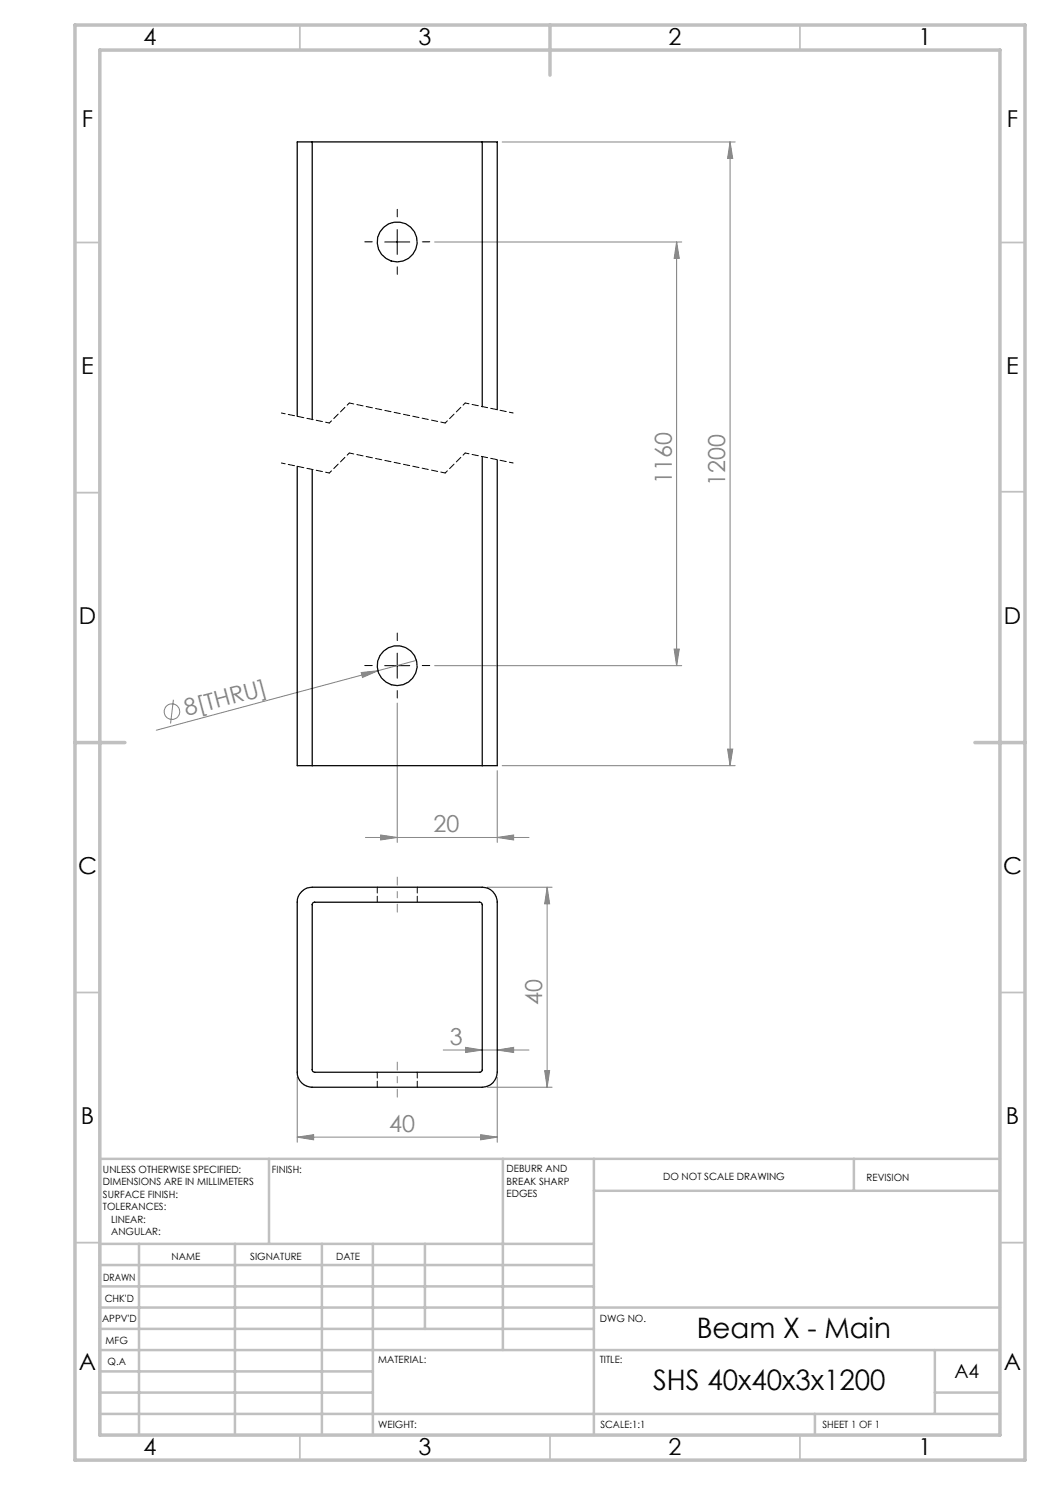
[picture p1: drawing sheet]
<svg xmlns="http://www.w3.org/2000/svg" width="210mm" height="297mm" viewBox="0 0 210 297" stroke-linecap="round" stroke-linejoin="round" font-family="sans-serif">
<g fill="none" stroke="#808080" stroke-width=".2">
<path d="M100.4 28.4h46.6M146 28.4l.5 3.3h-1zM146 28.4v124.7M86.9 48.4h49.4M135.3 48.4l.6 3.3h-1.1zM135.3 48.4v84.7M34.7 139.9l-.6 4.8M72.2 134.5l3.4-.3-3.1 1.3zM83.3 132.1l-52 13.9M86.9 133.1h49.4M134.8 129.8h1.1l-.6 3.3zM79.4 140.6v27.9"/>
<path d="M99.4 154.1v14.4M100.4 153.1h46.6M145.5 149.8h1l-.5 3.3zM73.1 167.5h32.7M76.1 167l3.3 .5-3.3 .5zM97.4 177.4h13M99.4 167.5l3.3-.5v1zM109.4 177.4v40M109.4 177.4l.5 3.4h-1zM59.4 215.4v13.1M88.7 210h17.1M93.1 209.5l3.3 .5-3.3 .5z"/>
<path d="M97.4 217.4h13M99.4 210l3.3-.5v1zM99.4 215.4v13.1M108.9 214.1h1l-.5 3.3zM59.4 227.4l3.3-.5v1.1zM59.4 227.4h40M96.1 226.9l3.3 .5-3.3 .6z"/>
<circle cx="34.4" cy="142.3" r="1.55"/>
</g>
<path d="M74.5 48.4h-1.5M79.5 43.4v-1.5M79.5 53.4v1.5M84.5 48.4h1.5M74.5 133.1h-1.5M79.5 128.1v-1.5M79.5 138.1v1.5M84.5 133.1h1.5" fill="none" stroke="#000" stroke-width=".2" stroke-dasharray="15.2 1.3 1.3 1.3"/>
<path d="M76.9 48.4h5.1M79.4 45.9v5M76.9 133.1h5.1M79.4 130.6v5" fill="none" stroke="#000" stroke-width=".2"/>
<path d="M65.9 94.6l-9.6-2M65.9 84.6l-9.6-2M102.6 92.6l-9.6-2M102.6 82.6l-9.6-2" fill="none" stroke="#000" stroke-width=".2" stroke-dasharray="1.3 .6" stroke-dashoffset=".5"/>
<path d="M69.9 90.6l-4 4M69.9 80.6l-4 4M93 90.6l-4 4M93 80.6l-4 4" fill="none" stroke="#000" stroke-width=".2" stroke-dasharray="1.3 .6" stroke-dashoffset=".7"/>
<path d="M89 94.6l-19.1-4M89 84.6l-19.1-4" fill="none" stroke="#000" stroke-width=".2" stroke-dasharray="1.3 .6" stroke-dashoffset=".4"/>
<path d="M79.5 182.4v-7M79.5 219.4v-7" fill="none" stroke="#808080" stroke-width=".2" stroke-dasharray="15.2 1.3 1.3 1.3" stroke-dashoffset="13.6"/>
<g fill="none" stroke="#c0c0c0" stroke-width=".35">
<path d="M60 5v5M160 5v5M15 48.5h5M200 48.5h5M15 98.5h5M200 98.4h5M15 198.5h5M200 198.5h5M15 248.5h5M200 248.5h5M60 287v5M110 287v5"/>
<path d="M160 287v5"/>
</g>
<g fill="none" stroke="#c0c0c0" stroke-width=".5">
<path d="M53.8 231.8v17M100.6 231.8v38.2M118.8 231.8v55.2M118.8 238.2h81.2M170.8 231.8v6.4M200 231.8h-180v55.2M20 248.8h98.8M20 257.3h98.8M20 253h98.8M27.8 248.8v38.2M47 248.8v38.2M64.4 248.8v38.2"/>
<path d="M74.6 248.8v38.2M85 248.8v17M20 265.8h98.8M20 261.5h180M20 278.5h54.6M20 274.3h54.6M20 270h180M187 278.5h13M187 270v12.8M20 282.8h180M163 282.8v4.2"/>
</g>
<path d="M15 5h190v287h-190zM20 10h180v277h-180zM110 5v10M15 148.5h10M195 148.5h10" fill="none" stroke="#c0c0c0" stroke-width=".7"/>
<g fill="#808080">
<path d="M72.2 134.5l3.4-.3-3.1 1.3z"/>
<path d="M76.1 167l3.3 .5-3.3 .5zM99.4 167.5l3.3-.5v1z"/>
<path d="M108.9 214.1h1l-.5 3.3zM109.4 177.4l.5 3.4h-1z"/>
<path d="M146 28.4l.5 3.3h-1zM145.5 149.8h1l-.5 3.3zM135.3 48.4l.6 3.3h-1.1zM134.8 129.8h1.1l-.6 3.3z"/>
<path d="M93.1 209.5l3.3 .5-3.3 .5zM99.4 210l3.3-.5v1zM59.4 227.4l3.3-.5v1.1zM96.1 226.9l3.3 .5-3.3 .6z"/>
</g>
<g fill="none" stroke="#000" stroke-width=".25">
<path d="M62.4 28.4h-3v54.9M62.4 28.4v55.5M62.4 28.4h34M96.4 28.4h3v53.5M96.4 28.4v52.9M59.4 93.3v59.8h3M62.4 93.9v59.2M96.4 91.3v61.8M99.4 92v61.1h-3M62.4 153.1h34M60.3 178.3a2.73 2.73 0 0 1 2.1-.9h34a3 3 0 0 1 3 3v34.1a3 3 0 0 1-3 2.9h-34a3 3 0 0 1-3-2.9v-34.1a2.73 2.73 0 0 1 .9-2.1zM62.7 180.5l33.3-.1 .3 .3 .1 .2v33.1l-.1 .3-.3 .2h-33.2l-.3-.3-.1-33.4z"/>
<circle cx="79.4" cy="48.4" r="4"/>
<circle cx="79.4" cy="133.1" r="4"/>
</g>
<path d="M75.5 177.4v3M83.5 180.4v-3M75.5 214.4v3M83.5 217.4v-3" fill="none" stroke="#000" stroke-width=".2" stroke-dasharray="1.3 .6" stroke-dashoffset=".1"/>
<g font-size="5.6">
<text x="139.3" y="267.5">Beam X - Main</text>
<text x="130.6" y="277.9">SHS 40x40x3x1200</text>
</g>
<g font-size="4.7">
<text x="28.7" y="9">4</text>
<text x="83.7" y="9">3</text>
<text x="133.7" y="9">2</text>
<text x="183.7" y="9">1</text>
<text x="16.4" y="25.5">F</text>
<text x="201.4" y="25.5">F</text>
<text x="16.2" y="74.7">E</text>
<text x="201.2" y="74.7">E</text>
<text x="15.8" y="124.7">D</text>
<text x="200.8" y="124.7">D</text>
<text x="15.6" y="174.7">C</text>
<text x="200.6" y="174.7">C</text>
<text x="16.2" y="224.7">B</text>
<text x="201.2" y="224.7">B</text>
<text x="15.8" y="274">A</text>
<text x="200.8" y="274">A</text>
<text x="28.7" y="291">4</text>
<text x="83.7" y="291">3</text>
<text x="133.7" y="291">2</text>
<text x="183.7" y="291">1</text>
</g>
<g font-size="4.7" fill="#808080">
<text x="134.3" y="96.8" transform="rotate(-90 134.3 96.8)">1160</text>
<text x="145" y="97.2" transform="rotate(-90 145 97.2)">1200</text>
<text x="37.3" y="143.3" transform="rotate(-15 37.3 143.3)">8[THRU]</text>
<text x="86.7" y="166.5">20</text>
<text x="108.4" y="201" transform="rotate(-90 108.4 201)">40</text>
<text x="90" y="209">3</text>
<text x="77.8" y="226.4">40</text>
</g>
<text font-size="3.9" x="190.9" y="275.5">A4</text>
<g font-size="2">
<text x="20.6" y="234.6">UNLESS OTHERWISE SPECIFIED:</text>
<text x="20.6" y="237.1">DIMENSIONS ARE IN MILLIMETERS</text>
<text x="20.6" y="239.6">SURFACE FINISH:</text>
<text x="54.4" y="234.6">FINISH:</text>
<text x="101.3" y="234.5">DEBURR AND</text>
<text x="101.3" y="237">BREAK SHARP</text>
<text x="101.3" y="239.5">EDGES</text>
<text x="132.6" y="236">DO NOT SCALE DRAWING</text>
<text x="173.3" y="236.2">REVISION</text>
<text x="20.6" y="242.1">TOLERANCES:</text>
<text x="22.2" y="244.6">LINEAR:</text>
<text x="22.2" y="247.1">ANGULAR:</text>
<text x="34.3" y="252">NAME</text>
<text x="50" y="251.9">SIGNATURE</text>
<text x="67.2" y="251.9">DATE</text>
<text x="20.6" y="256.1">DRAWN</text>
<text x="20.9" y="260.3">CHK'D</text>
<text x="20.4" y="264.4">APPV'D</text>
<text x="21.1" y="268.8">MFG</text>
<text x="120" y="264.4">DWG NO.</text>
<text x="21.5" y="273">Q.A</text>
<text x="75.6" y="272.5">MATERIAL:</text>
<text x="120" y="272.5">TITLE:</text>
<text x="75.6" y="285.5">WEIGHT:</text>
<text x="120.1" y="285.6">SCALE:1:1</text>
<text x="164.5" y="285.6">SHEET 1 OF 1</text>
</g>
</svg>
